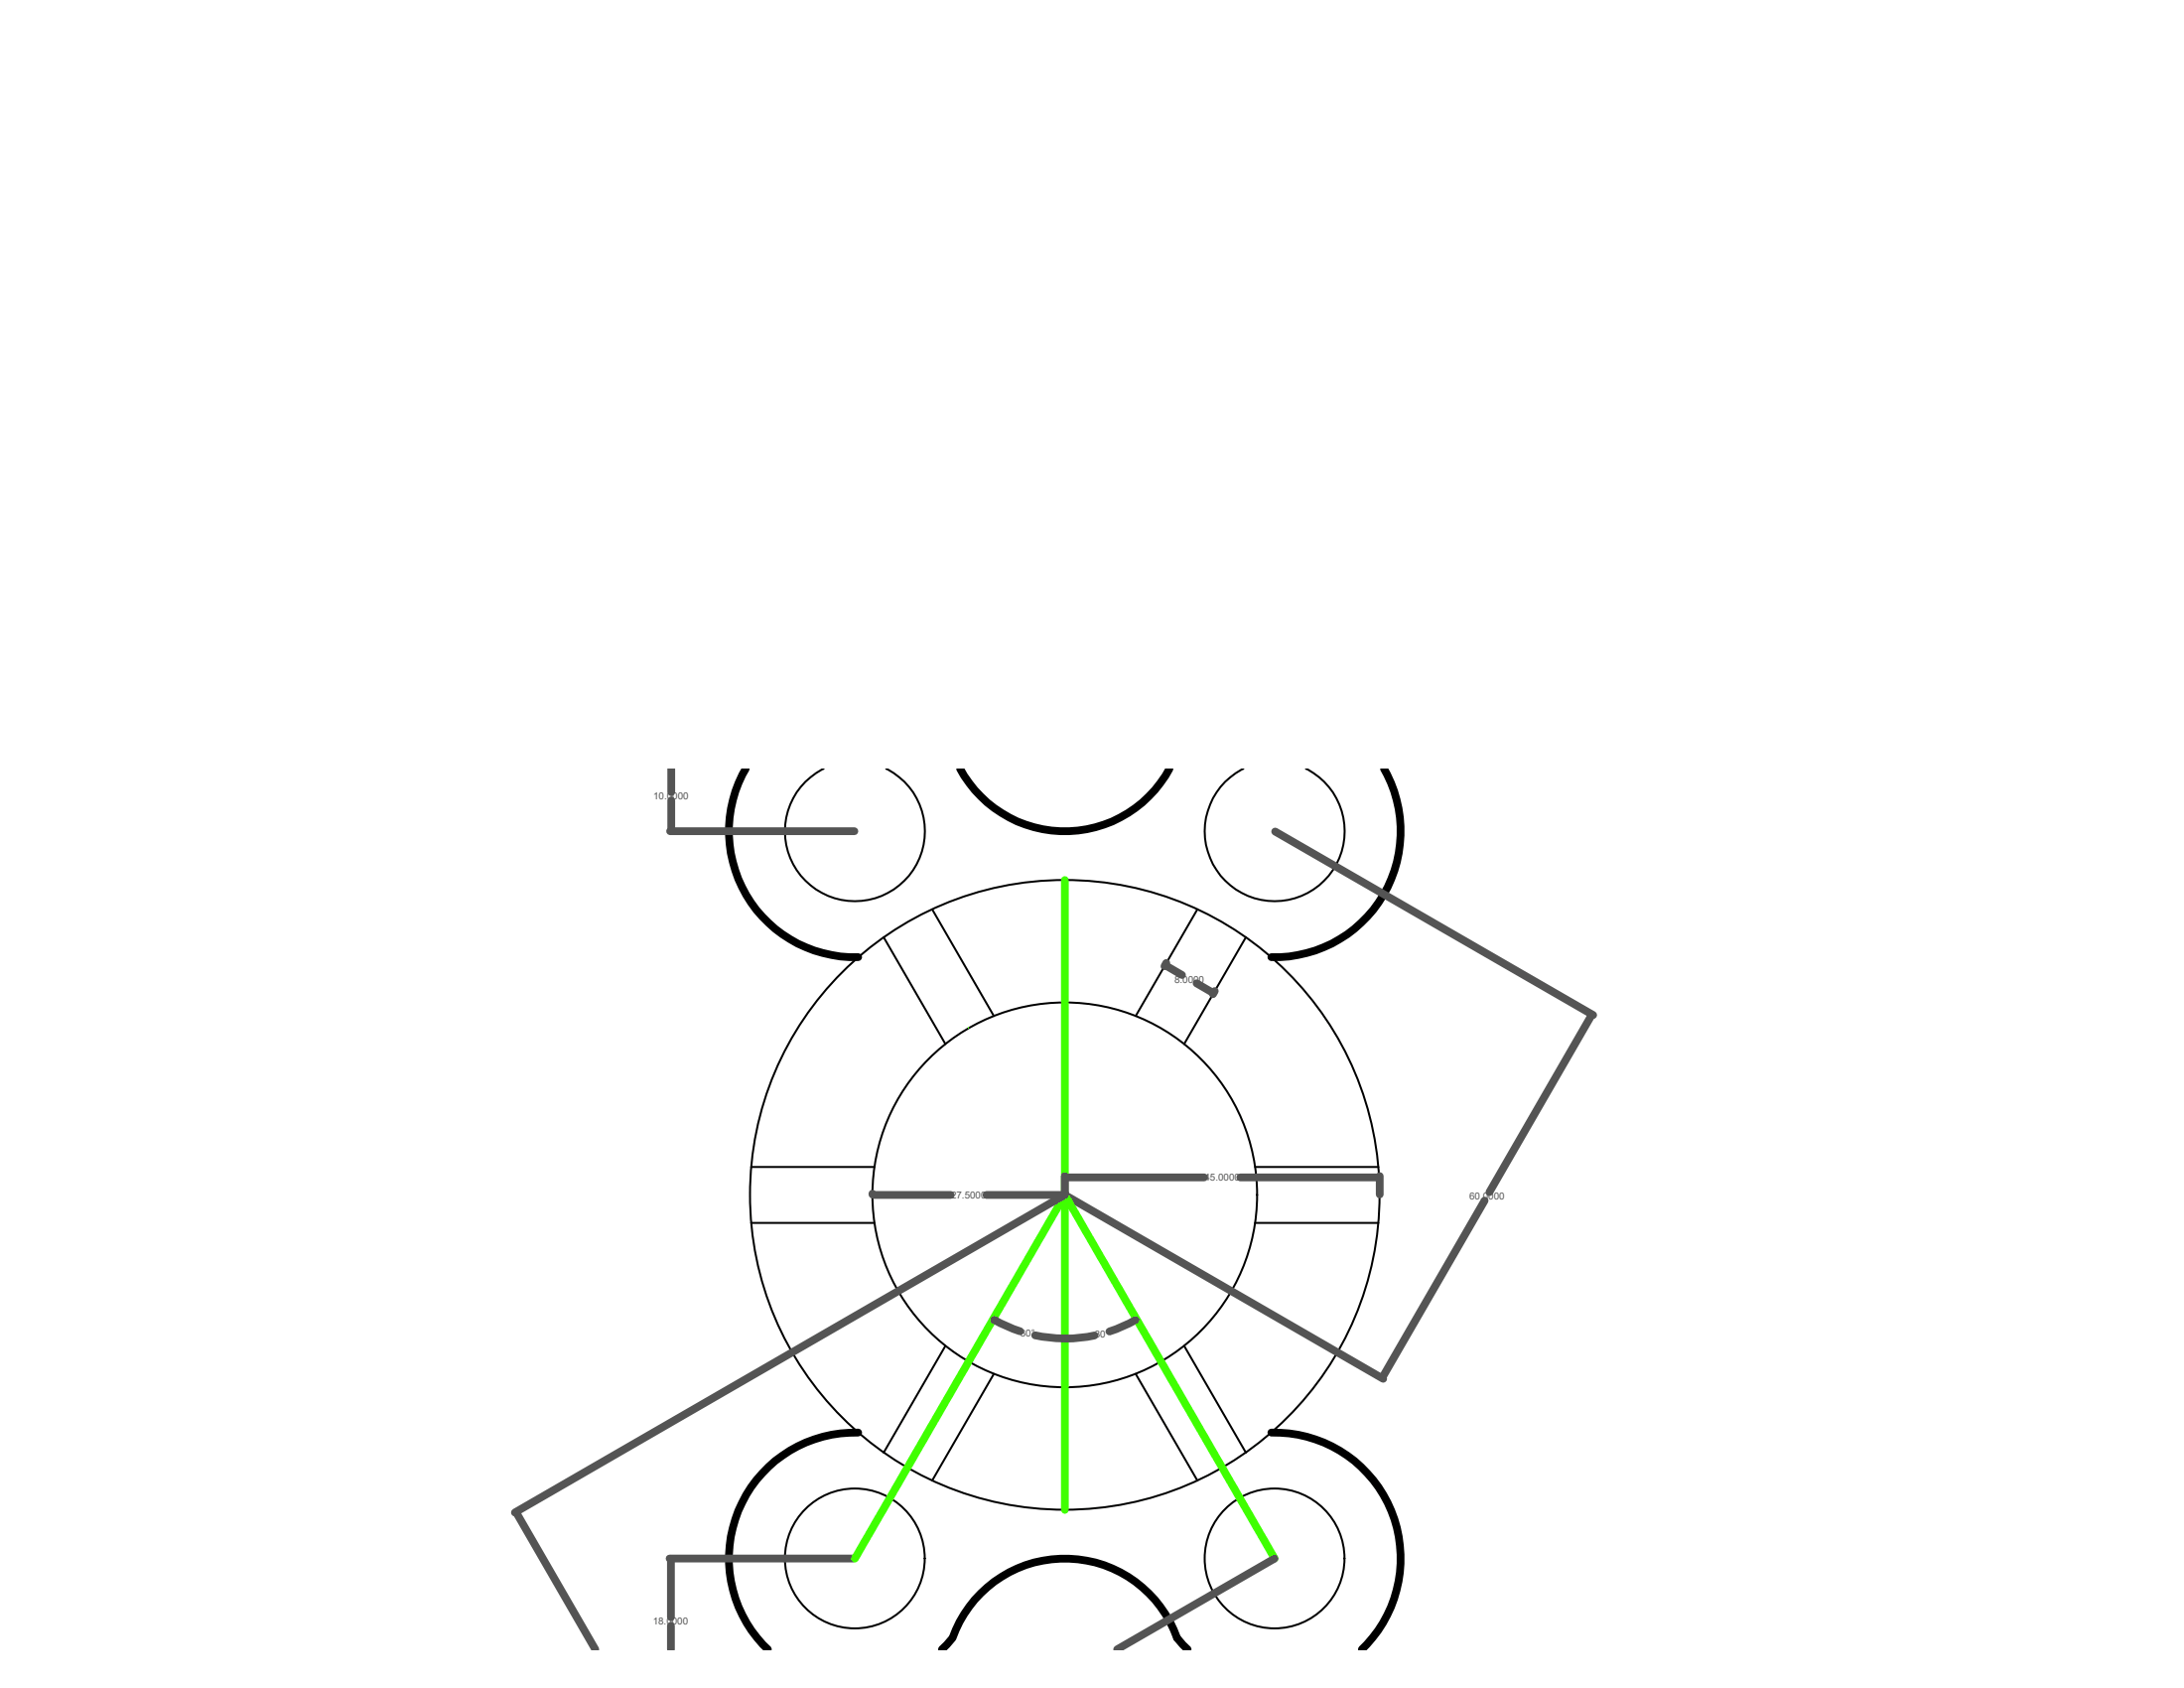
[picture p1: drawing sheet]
<svg xmlns="http://www.w3.org/2000/svg" width="279mm" height="216mm" viewBox="0 0 279 216" stroke-linecap="round" stroke-linejoin="round" font-family="sans-serif">
<!-- layer: inner circle -->
<circle cx="136.2" cy="152.8" r="24.6" fill="none" stroke="#000" stroke-width=".25"/>
<!-- layer: outter circle -->
<g fill="none" stroke="#000" stroke-width=".25">
<path d="M113.1 119.9l7.8 13.6M119.3 116.3l7.8 13.7M153.2 116.3l-7.9 13.7M159.4 119.9l-7.9 13.6M96.1 156.4h15.8M96.1 149.3h15.8M160.6 156.4h15.7M160.6 149.3h15.7M120.9 172.1l-7.8 13.7M127.1 175.7l-7.8 13.7M145.3 175.7l7.9 13.7M151.5 172.1l7.9 13.7"/>
<circle cx="136.2" cy="152.8" r="40.3"/>
</g>
<!-- layer: mesurments lines -->
<path d="M123.9 131.5h.1" fill="none" stroke="#3fff00" stroke-width=".13"/>
<!-- layer: the hard -->
<g fill="none" stroke="#000" stroke-width=".25">
<path d="M105.4 98.3a8.9 8.9 0 0 0-3 13.6 8.9 8.9 0 0 0 13.9 0 8.9 8.9 0 0 0-2.9-13.6M159.1 98.3a8.9 8.9 0 0 0-3 13.6 8.9 8.9 0 0 0 13.9 0 8.9 8.9 0 0 0-2.9-13.6"/>
<circle cx="109.4" cy="199.3" r="8.9"/>
<circle cx="163.1" cy="199.3" r="8.9"/>
</g>
<!-- layer: outter circle -->
<path d="M136.2 112.6h.1" fill="none" stroke="#000" stroke-width=".13"/>
<!-- layer: mesurments lines -->
<path d="M136.2 112.6v80.5M109.4 199.3l26.8-46.5 26.9 46.5" fill="none" stroke="#3fff00" stroke-width=".99"/>
<!-- layer: the hard -->
<path d="M95.4 98.3a16.1 16.1 0 0 0 14.4 24.1M122.8 98.3a15.2 15.2 0 0 0 26.8 0M177.1 98.3a16.1 16.1 0 0 1-14.5 24.1M109.8 183.2a16.1 16.1 0 0 0-15.3 9.9 16.1 16.1 0 0 0 3.7 17.9M162.6 183.2a16.1 16.1 0 0 1 15.3 9.9 16.1 16.1 0 0 1-3.7 17.9M120.5 211l1.4-1.5a15.2 15.2 0 0 1 14.3-10.1 15.2 15.2 0 0 1 14.4 10.1l1.3 1.5" fill="none" stroke="#000" stroke-width=".99"/>
<!-- layer: measurements -->
<g fill="none" stroke="#545454" stroke-width=".99">
<path d="M85.9 98.3v3M85.7 106.3h23.6M85.9 102.4v3.8M163.1 106.4l40.7 23.4M149.2 123.5l2 1.2M149.2 123.2l-.2 .4M153.1 125.8l2 1.2M155.4 126.8l-.2 .4M203.6 129.9l-13.1 22.6M111.6 152.7v.1M111.8 152.8h9.8M126.2 152.8h9.9"/>
<path d="M136.2 152.9l-70.3 40.6M136.2 150.4v2.4M136.3 152.9l40.7 23.5M136.4 150.6h17.7M158.7 150.6h17.6M176.5 150.4v2.4M189.9 153.6l-13 22.5M127.2 168.8l1.6 .8 1.7 .7M132.4 170.8l1.8 .3 1.9 .1M140 170.8l-1.8 .3-1.8 .1M145.3 168.8l-1.7 .8-1.7 .7M66.1 193.5l10.1 17.5"/>
<path d="M85.7 199.3h23.6M85.8 199.5v7.4M163 199.4l-20.1 11.6M85.8 207.9v3.1"/>
</g>
<g fill="#545454" stroke="#545454" stroke-width=".13">
<path d="M203.7 129.8l-.1 .1z"/>
<path d="M176.9 176.1l-.1 .2z"/>
<path d="M149.1 123.4l.1 .1z"/>
<path d="M155.1 126.9l.2 .1z"/>
<path d="M85.8 199.3v.2z"/>
<path d="M85.9 106.2v.1z"/>
<path d="M136.2 171.2h.2z"/>
<path d="M145.2 168.8h.2z"/>
<path d="M127 168.7l.2 .1z"/>
<path d="M136.1 171.2h.1z"/>
<path d="M66 193.4l.1 .1z"/>
<path d="M136.1 152.8h.1z"/>
<path d="M111.6 152.8h.2z"/>
<path d="M176.3 150.6h.2z"/>
<path d="M136.2 150.6h.2z"/>
</g>
<g font-size="1.3" fill="#545454">
<text x="83.6" y="102.3">10.0000</text>
<text x="150.2" y="125.7">8.0000</text>
<text x="121.7" y="153.3">27.5000</text>
<text x="154.1" y="151">45.0000</text>
<text x="188" y="153.5">60.0000</text>
<text x="130.5" y="171">30°</text>
<text x="140" y="171">30°</text>
<text x="83.5" y="207.8">18.0000</text>
</g>
</svg>
